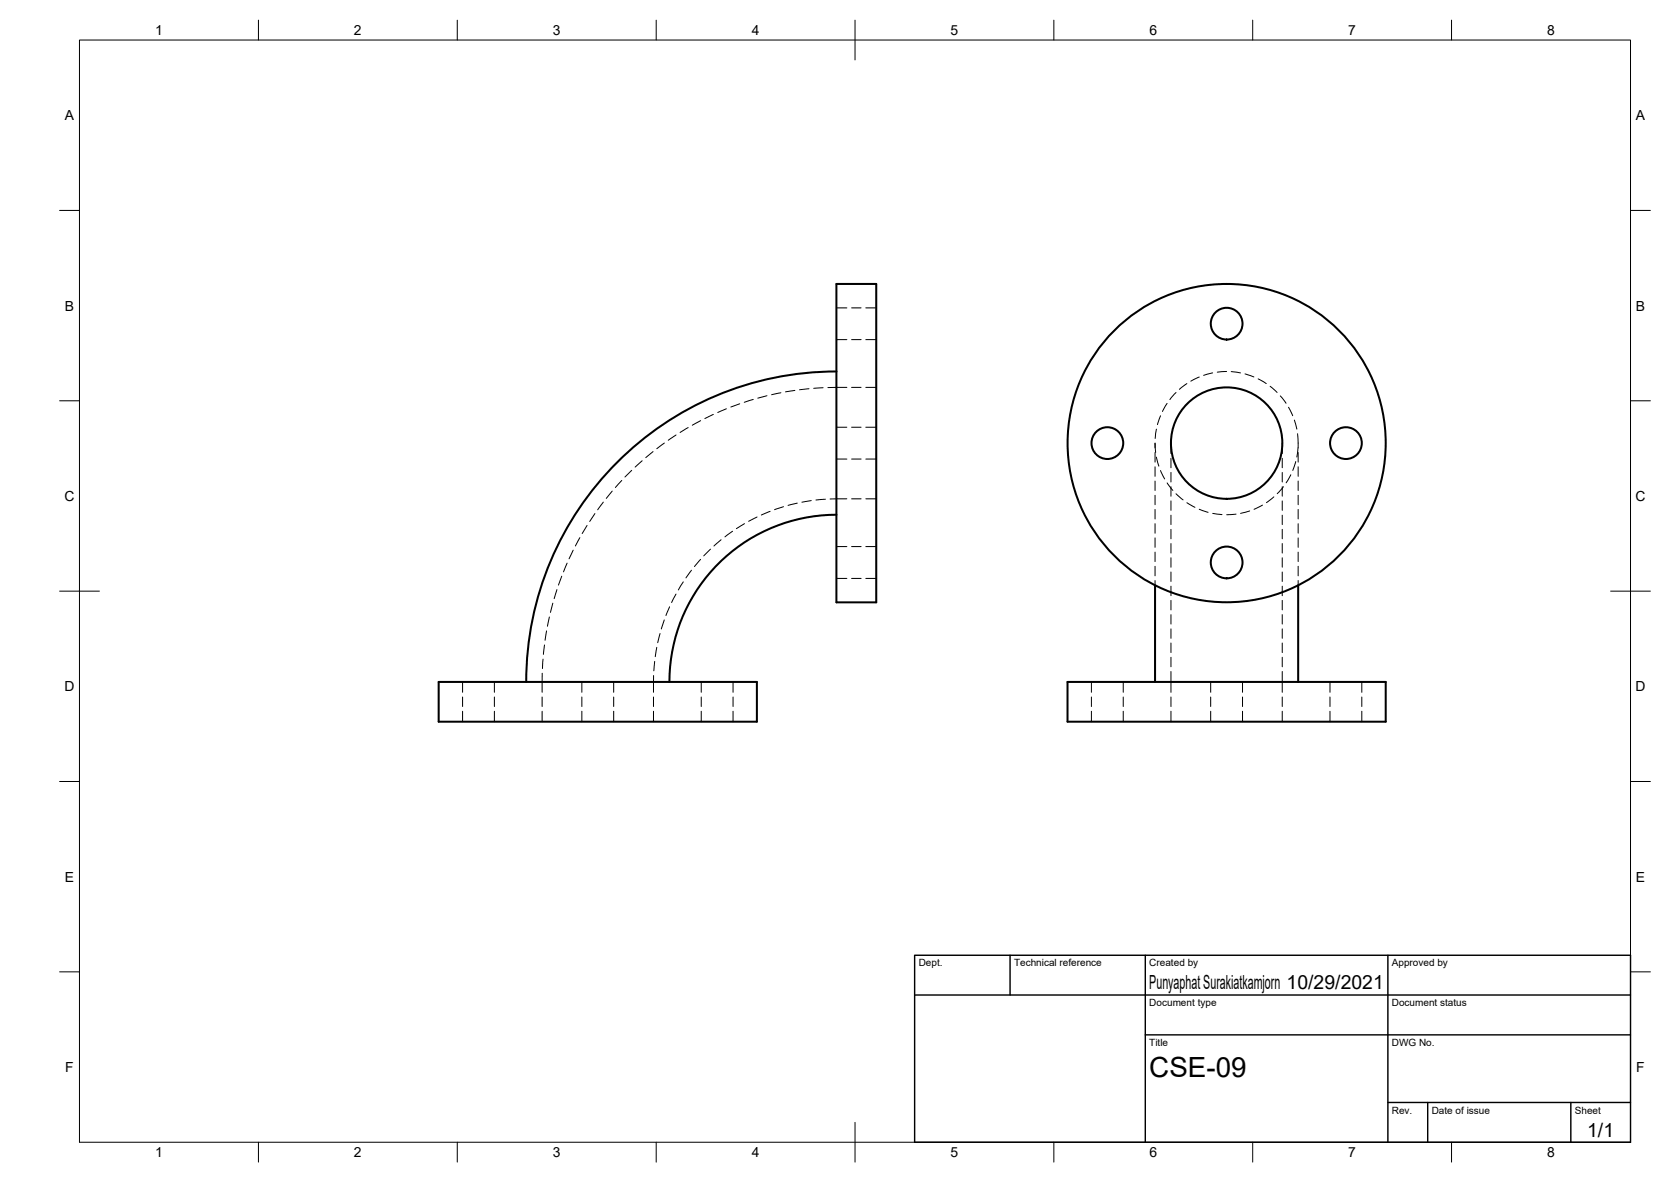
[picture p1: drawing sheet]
<svg xmlns="http://www.w3.org/2000/svg" width="420mm" height="297mm" viewBox="0 0 420 297" stroke-linecap="round" stroke-linejoin="round" font-family="sans-serif">
<!-- layer: Visible -->
<g fill="none" stroke="#000" stroke-width=".51">
<path d="M210.3 71.4h10v80h-10zM210.3 93.4a78 78 0 0 0-78 78M210.3 129.4a42 42 0 0 0-42 42M290.4 147.1v24.3M326.4 147.1v24.3M110.3 171.4h80v10h-80zM268.4 171.4h80v10h-80z"/>
<circle cx="308.4" cy="81.3" r="4"/>
<circle cx="278.4" cy="111.4" r="4"/>
<circle cx="308.4" cy="111.4" r="40"/>
<circle cx="308.4" cy="111.4" r="14"/>
<circle cx="338.4" cy="111.4" r="4"/>
<circle cx="308.4" cy="141.3" r="4"/>
</g>
<!-- layer: Hidden -->
<g fill="none" stroke="#000" stroke-width=".25">
<path d="M210.3 77.4h2.6M214.1 77.4h2.4M217.7 77.4h2.6M192.8 99.4l-2.3 .7M196.3 98.7l-2.3 .5M199.9 98.1l-2.4 .4M203.4 97.7l-2.4 .2M207 97.4l-2.4 .2M210.3 85.4h2.6M212.9 97.4h-4.7M214.1 85.4h2.4M214.1 97.4h2.4"/>
<path d="M217.7 85.4h2.6M217.7 97.4h2.6M295.7 98.6l-1.5 1.8M298.4 96.4l-1.9 1.4M301.5 94.7l-2.1 1.1M304.9 93.7l-2.3 .6M308.4 93.4l-2.3 .1M309.6 93.4l2.3 .3M313.1 94l2.2 .7M316.4 95.2l2 1.2M319.4 97.1l1.7 1.5M321.9 99.5l1.5 1.9"/>
<path d="M158.8 118.2l-1.7 1.7M161.5 115.8l-1.8 1.6M164.2 113.5l-1.8 1.5M167 111.3l-1.9 1.5M170 109.3l-2 1.3M173 107.4l-2 1.3M176.2 105.7l-2.1 1.2M179.4 104.1l-2.2 1.1M182.6 102.7l-2.1 1M186 101.5l-2.2 .8M189.4 100.4l-2.3 .7M210.3 107.4h2.6"/>
<path d="M210.3 115.4h2.6M214.1 107.4h2.4M214.1 115.4h2.4M217.7 107.4h2.6M217.7 115.4h2.6M290.4 112.6v-1.2l.2 2.3M290.4 113.7v2.4M290.4 117.3v2.4M290.8 107.9l-.4 2.3M290.8 114.9l.6 2.2M291.8 104.5l-.8 2.2M291.8 118.2l1 2.2"/>
<path d="M293.5 101.4l-1.2 2M294.4 111.4v2.6M294.4 115.2v2.3M294.4 118.7v2.4M322.4 118.7v2.4M322.4 115.2v2.3M322.4 111.4v2.6M324 102.3l1 2.2M324.6 119.3l-1.2 2M325.5 105.6l.6 2.2M325.8 116l-.7 2.2M326.3 109l.1 2.3"/>
<path d="M326.4 112.5l-.3 2.4M326.4 117.3v2.4M326.4 113.7v2.4M326.4 111.4v1.2M144.1 138.3l-1 2.1M145.8 135.1l-1.1 2.1M147.6 132l-1.2 2.1M149.6 129.1l-1.3 1.9M151.7 126.2l-1.4 1.9M153.9 123.4l-1.5 1.9M156.3 120.7l-1.6 1.8M178.6 138l-1.6 1.7"/>
<path d="M181.3 135.6l-1.8 1.6M184.2 133.5l-1.9 1.4M187.2 131.6l-2 1.2M190.4 129.9l-2.2 1.1M193.6 128.5l-2.2 .9M197 127.3l-2.2 .8M200.5 126.4l-2.4 .6M204 125.8l-2.4 .4M207.5 125.5l-2.3 .2M210.3 137.4h2.6M212.9 125.4h-4.2M214.1 137.4h2.4"/>
<path d="M214.1 125.4h2.4M217.7 137.4h2.6M217.7 125.4h2.6M290.4 120.9v2.4M290.4 124.5v2.3M290.4 128v2.4M290.4 131.6v2.4M290.4 135.2v2.3M290.4 138.8v2.3M293.5 121.4l1.4 1.8M294.4 122.3v2.4M294.4 125.9v2.4"/>
<path d="M294.4 129.5v2.3M294.4 133v2.4M294.4 136.6v2.4M295.7 124.1l1.8 1.5M298.4 126.3l2.1 1.2M301.5 128l2.3 .7M304.9 129l2.4 .3M310.8 129.2l-2.4 .2M314.2 128.4l-2.3 .6M317.4 126.9l-2.1 1.1M320.3 124.9l-1.9 1.4M322.4 136.6v2.4"/>
<path d="M322.4 133v2.4M322.4 129.5v2.3M322.4 125.9v2.4M322.4 122.3v2.4M322.7 122.3l-1.6 1.8M326.4 138.8v2.3M326.4 135.2v2.3M326.4 131.6v2.4M326.4 128v2.4M326.4 124.5v2.3M326.4 120.9v2.4M137.4 158.5l-.3 2.4"/>
<path d="M138.1 155.1l-.5 2.3M139 151.6l-.6 2.3M140 148.2l-.7 2.2M141.2 144.8l-.8 2.2M142.6 141.5l-.9 2.2M166 159.2l-.6 2.3M167 155.8l-.7 2.3M168.4 152.5l-1 2.2M170 149.3l-1.1 2.1M171.8 146.2l-1.2 2.1M173.9 143.3l-1.4 1.9M176.1 140.6l-1.5 1.8"/>
<path d="M210.3 145.4h2.6M214.1 145.4h2.4M217.7 145.4h2.6M290.4 142.3v2.4M290.4 145.9v1.2M294.4 140.2v2.3M294.4 143.7v2.4M294.4 147.3v2.4M294.4 150.9v2.4M294.4 154.5v2.3M294.4 158v2.4M322.4 158v2.4"/>
<path d="M322.4 154.5v2.3M322.4 150.9v2.4M322.4 147.3v2.4M322.4 143.7v2.4M322.4 140.2v2.3M326.4 142.3v2.4M326.4 145.9v1.2M116.3 171.4v2.6M116.3 175.2v2.4M116.3 178.7v2.7M124.3 171.4v2.6M124.3 175.2v2.4"/>
<path d="M124.3 178.7v2.7M136.3 175.2v2.4M136.3 178.7v2.7M136.3 169.2v4.8M136.5 165.6l-.1 2.4M136.9 162.1l-.3 2.4M146.3 171.4v2.6M146.3 175.2v2.4M146.3 178.7v2.7M154.3 171.4v2.6M154.3 175.2v2.4M154.3 178.7v2.7"/>
<path d="M164.3 175.2v2.4M164.3 178.7v2.7M164.3 169.8v4.2M164.6 166.2l-.2 2.4M165.1 162.7l-.3 2.3M176.3 171.4v2.6M176.3 175.2v2.4M176.3 178.7v2.7M184.3 171.4v2.6M184.3 175.2v2.4M184.3 178.7v2.7M274.4 171.4v2.6"/>
<path d="M274.4 175.2v2.4M274.4 178.7v2.7M282.4 171.4v2.6M282.4 175.2v2.4M282.4 178.7v2.7M294.4 161.6v2.4M294.4 165.2v2.4M294.4 168.7v5.3M294.4 175.2v2.4M294.4 178.7v2.7M304.4 171.4v2.6M304.4 175.2v2.4"/>
<path d="M304.4 178.7v2.7M312.4 171.4v2.6M312.4 175.2v2.4M312.4 178.7v2.7M322.4 168.7v5.3M322.4 165.2v2.4M322.4 161.6v2.4M322.4 175.2v2.4M322.4 178.7v2.7M334.4 171.4v2.6M334.4 175.2v2.4M334.4 178.7v2.7"/>
<path d="M342.4 171.4v2.6M342.4 175.2v2.4M342.4 178.7v2.7"/>
</g>
<!-- layer: Border -->
<g fill="none" stroke="#000" stroke-width=".25">
<path d="M20 10.1h390v276.9h-390zM65 5.1v5M115 5.1v5M165 5.1v5M215 5.1v10M265 5.1v5M315 5.1v5M365 5.1v5M15 52.9h5M410 52.9h5M15 100.7h5M410 100.7h5"/>
<path d="M15 148.6h10M405 148.6h10M15 196.4h5M410 196.4h5M15 244.2h5M410 244.2h5M65 287v5M115 287v5M165 287v5M215 282.1v9.9M265 287v5M315 287v5"/>
<path d="M365 287v5"/>
</g>
<!-- layer: TitleBlock -->
<path d="M230 240.1h180v46.9h-180zM230 250h180M254 240.1v9.9M288 240.1v46.9M349 240.1v46.9M288 260.1h122M349 277.1h61M359 277.1v9.9M395 277.1v9.9" fill="none" stroke="#000" stroke-width=".36"/>
<text font-size="7" x="289" y="270.6">CSE-09</text>
<g font-size="4.9">
<text x="289" y="248.5">Punyaphat Surakiatkamjorn 10/29/2021</text>
<text x="399.1" y="285.7">1/1</text>
</g>
<g font-size="3.5">
<text x="39" y="8.8">1</text>
<text x="89" y="8.8">2</text>
<text x="139" y="8.8">3</text>
<text x="189" y="8.8">4</text>
<text x="239" y="8.8">5</text>
<text x="289" y="8.8">6</text>
<text x="339" y="8.8">7</text>
<text x="389" y="8.8">8</text>
<text x="16.3" y="30.2">A</text>
<text x="411.3" y="30.2">A</text>
<text x="16.3" y="78">B</text>
<text x="411.3" y="78">B</text>
<text x="16.2" y="125.9">C</text>
<text x="411.2" y="125.9">C</text>
<text x="16.2" y="173.7">D</text>
<text x="411.2" y="173.7">D</text>
<text x="16.3" y="221.6">E</text>
<text x="411.3" y="221.6">E</text>
<text x="16.4" y="269.4">F</text>
<text x="411.4" y="269.4">F</text>
<text x="39" y="290.8">1</text>
<text x="89" y="290.8">2</text>
<text x="139" y="290.8">3</text>
<text x="189" y="290.8">4</text>
<text x="239" y="290.8">5</text>
<text x="289" y="290.8">6</text>
<text x="339" y="290.8">7</text>
<text x="389" y="290.8">8</text>
</g>
<g font-size="2.5">
<text x="231" y="242.9">Dept.</text>
<text x="255" y="242.9">Technical reference</text>
<text x="289" y="242.9">Created by</text>
<text x="350" y="242.9">Approved by</text>
<text x="289" y="252.8">Document type</text>
<text x="350" y="252.8">Document status</text>
<text x="289" y="262.9">Title</text>
<text x="350" y="262.9">DWG No.</text>
<text x="350" y="279.9">Rev.</text>
<text x="360" y="279.9">Date of issue</text>
<text x="396" y="279.9">Sheet</text>
</g>
</svg>
